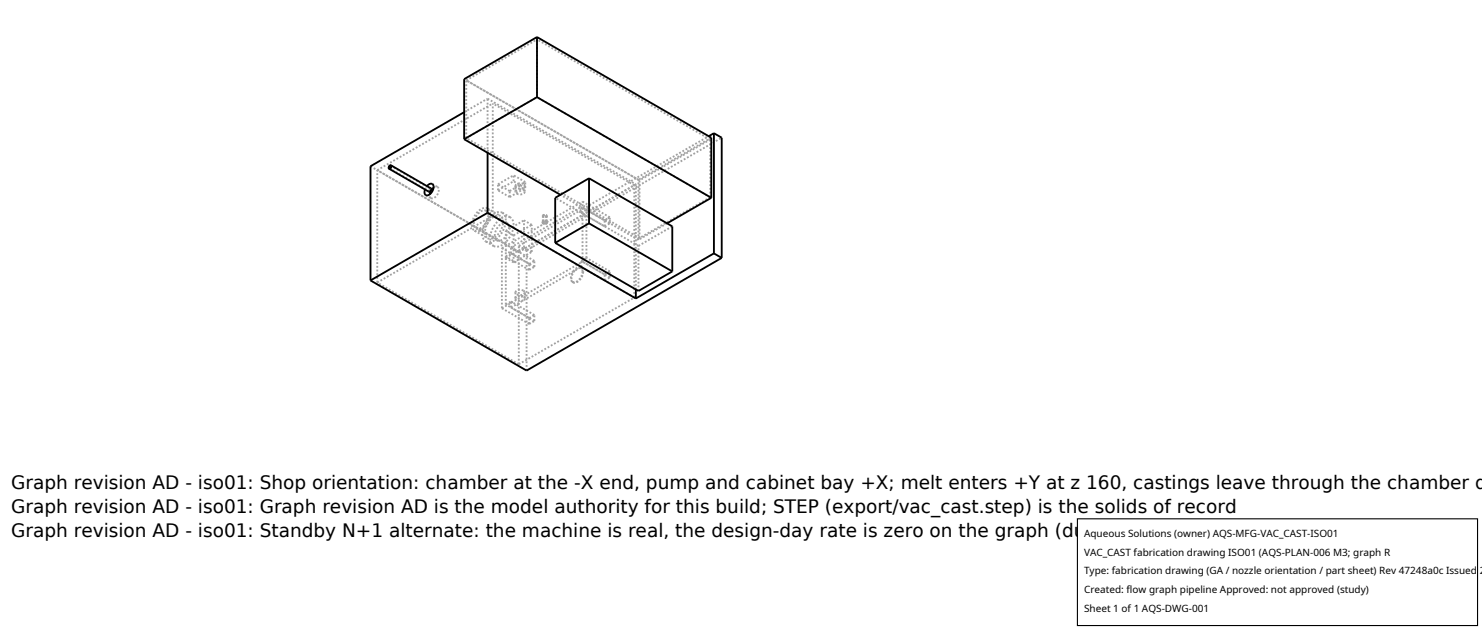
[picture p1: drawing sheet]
<svg xmlns="http://www.w3.org/2000/svg" width="212mm" height="90mm" viewBox="0 0 212 90" stroke-linecap="round" stroke-linejoin="round" font-family="sans-serif">
<g fill="none" stroke="#a0a0a0" stroke-width=".26" stroke-dasharray=".3 .3" stroke-linecap="butt">
<path d="M66.3 16l3.3-1.9M66.6 19.7v-8.2M66.6 11.5l10.1-5.9M66.6 19.7l10.1-5.8M69.6 14.1l21.2 12.2M76.7 13.9v-8.3M101.4 19.9l-10.1 5.9M101.4 19.9l-24.7-14.3M101.6 19.7l-10.4 6M52.9 23.7l21.2 12.3M53.9 24.3l16.5-9.5M55.6 24l5.7 3.3"/>
<path d="M55.8 23.7l5.7 3.3M60.7 27.1l.3-.5M60.8 27.9l.8 .4M61.3 27.3l.2-.1v-.2M61.5 27l-.2 .1v.2M61.5 26.9l-.3 .1v.4M61.6 28.3l-.2-.2v-.4M61.7 26.3l.8 .4M61.9 26.8l.3-.1h.3M62.5 26.7l.2 .4M62.7 27.1l-.1 .5-.3 .4-.4 .3h-.3M67.8 32.9l.3 .1h.4l.7-.5 .6-.9 .2-1"/>
<path d="M67.8 32.9l1.8 1.1M68 32.6h.5l.6-.4 .5-.7 .1-.7M68 32.6l3 1.7M69.4 34.5l.4 .1 .4-.1 1-.6 .8-1.2 .2-1.2M69.4 34.5l1.1 .6M69.4 30.1l-.3-.1-.4 .2-.7 .7-.3 1 .1 .4 .2 .3M69.4 30.1l3 1.7M69.6 29.8l-.4-.1-.5 .1-.5 .5-.4 .5-.3 .7-.1 .6 .1 .5 .3 .3M69.6 29.8l1.9 1M69.6 21.8v-7.7M69.6 34l.3 .1 .4-.1 .8-.5 .5-.8 .3-1M69.7 30.8v-.4l-.3-.3"/>
<path d="M70 30.6l-.1-.5-.3-.3M70.4 30.8v-16M70.5 35.1l.4 .1h.4l1-.7 .8-1.2 .3-1.2M71 34.3h.5l.6-.4 .4-.7 .2-.7M71.1 26.3l2.3-1.3M71.1 27.2l2.3-1.3M71.1 27.2v-.9M71.5 30.8h-.5l-.5 .1-.4 .4-.5 .6-.2 .6-.1 .6 .1 .6 .2 .3M71.7 35.4l3.9 2.3M71.7 35.4l11.5-6.6M71.7 30.4l-.5-.1-.6 .2-.7 .5-.5 .7-.4 .9-.1 .8 .1 .6 .4 .5M71.7 30.4l1.2 .6"/>
<path d="M71.9 31.7l-.1-.5-.3-.4M72.2 31.5l-.1-.7-.4-.4M72.2 36.6l.8-.4M72.2 36.8v-3.8M72.2 36.8l2.6-1.5M72.2 33l2.6-1.5M72.4 31.8h-.3l-.4 .1-.7 .8-.3 .9v.4l.3 .3M72.7 32.5l-.1-.4-.2-.3M72.8 27.3l.8-.5M72.8 28.1l2.2-1.2M72.8 28.1v-.8M72.8 27.3l-1.7-1"/>
<path d="M72.8 28.1l-1.7-.9M72.9 31l-.6-.1-.6 .2-.6 .5-.6 .8-.4 .8-.1 .8 .1 .7 .4 .4M73 35.3l10-5.8M73 36.2v-.9M73.4 25.9v-.9M73.4 32.1l-.2-.6-.3-.5M73.4 37.5l-1.2-.7M73.4 33.6l-1.2-.6M73.4 37.5v-3.9M73.4 37.5l2.6-1.5M73.4 33.6l2.6-1.5M73.6 26.6l.2 .2 .5 .1 .4-.1 .2-.2"/>
<path d="M73.6 27.4v-.1M73.6 26.6v.8M73.6 26.8v.5M73.6 27.3l.6-.3M74.1 36v-.9M74.1 35.1l27.1-15.6M74.1 36l16.7-9.7M74.1 36l16.5-9.6M74.1 36l-20.2-11.7M74.2 26.5l-.4 .1-.2 .2M74.2 26.5v.5M74.2 27l.5 .1"/>
<path d="M74.2 26.5l.8-.5M74.7 26.3l-.7-.1-.3 .1-.1 .3M74.7 27.1l.2 .3M74.8 35.3v-3.8M74.9 26.6l-.2-.3M74.9 27.4l-.1 .3-.5 .1-.5-.1-.2-.3M74.9 26.6v.8M75 26.9v-.9M75 26l-1.6-1M75 26.9l-1.6-1M75.2 35.8l-1.1-.7M75.2 35.8l27.9-16.1"/>
<path d="M75.6 38.5l-3.4-1.9M75.6 38.5v-.8M75.6 37.7l.7-.4M75.6 38.5l.7-.4M76 36l-1.2-.7M76 32.1l-1.2-.6M76 36v-3.9M76.3 37.3l-3.3-2M76.3 38.1l-3.3-1.9M76.3 38.1v-.8M77.5 31.7l.3 .2 .3-.2M77.5 31.8l.3 .2 .3-.2"/>
<path d="M77.5 31.7v.1M77.5 31.8l.2-.1h.3M77.5 30.8l.2-.1h.3M77.5 30.8v1M77.6 31.8l.1-.1h.3M77.6 30.8l.1-.1h.3M77.6 30.8v1M78 31.7v.1M78 30.7v.1M78 31.7l.1 .1M78 30.7l.1 .1M78 31.8l-.2 .1-.2-.1"/>
<path d="M78 30.8l-.2 .1-.2-.1M78 30.8v1M78 31.6l-.3-.1-.2 .2M78 31.7l-.3-.1-.2 .2M78.1 31.8l-.3 .2-.3-.2M78.1 30.8l-.3 .2-.3-.2M78.1 30.8v1M78.1 31.7l-.1-.1M78.1 31.8l-.1-.1M78.1 31.7v.1M83 38.2h-.3l-.3 .1-.6 .6-.3 .8 .1 .4 .2 .2M83 38.2v.1"/>
<path d="M83 30.4v-.9M83 30.4l.8-.4M83 37.3l.8-.5M83 38.1v-.8M83 38.3l.2 .2 .1 .3M83.2 38.8l-.1-.4-.1-.2M83.2 37.4v-8.6M83.2 28.8l3.9 2.2M83.3 38.8l-.1 .6-.4 .6-.5 .3h-.4M83.8 36.8v-6.8M86.4 32.3v-.8M86.4 31.5l.7-.5"/>
<path d="M86.4 32.3l.7-.4M86.4 32.3l-3.4-1.9M86.4 31.5l-3.4-2M86.4 39.2l.7-.4M86.4 39.2l-3.4-1.9M87.1 39.6l-3.9-2.2M87.1 39.6v-.8M87.1 38.8l-3.3-2M87.1 31.9l-3.3-1.9M87.1 31.9v-.9M90.6 26.4l-20.2-11.6M91.2 35.1l4.8-2.8"/>
<path d="M91.2 34.3v-8.6M91.2 35.1l-11.9-6.9M91.2 34.3l-11.2-6.5M91.2 25.7l-24.9-14.4M91.3 34v-8.2M91.3 34l-24.7-14.3M91.3 25.8l-24.7-14.3M95.3 31.9l-4.1 2.4M101.4 28.2v-8.3M101.4 28.2l-10.1 5.8M101.4 28.2l-24.7-14.3M53.9 40.3v-16"/>
<path d="M53.9 40.3l16.5-9.5M71.7 44v-8.6M71.7 44l11.5-6.6M72.2 43.5v-6.9M72.2 43.5l.8-.5M73 43.9l10-5.8M73 43.9v-.9M73.6 42.6l.2 .3 .4 .1 .5-.1 .2-.3M73.6 41.8l.1-.2 .4-.2 .6 .1M73.6 41.8v.8M74.1 52v-16M74.1 52l16.5-9.5"/>
<path d="M74.1 52l-20.2-11.7M74.7 42.3l-.6-.1-.4 .2-.1 .2M74.7 41.5l.2 .3M74.9 42.6l-.2-.3M74.9 41.8l-.1 .2-.5 .1-.5-.1-.2-.2M74.9 41.8v.8M75.2 52.9v-17.1M75.6 46.3l-3.9-2.3M75.6 46.3v-.9M75.6 45.4l-3.4-1.9M75.6 45.4l.7-.4M75.6 46.3l.7-.5"/>
<path d="M76.3 45.8l-3.3-1.9M76.3 45l-3.3-2M76.3 45.8v-.8M81.8 40.3h.4l.5-.3 .3-.6 .2-.6M81.8 40.3h.1M81.9 40.3l-.3-.5 .3-.8 .6-.7 .3-.1 .2 .1M86.4 40l-3.4-1.9M86.4 40v-.8M86.4 40l.7-.4M90.6 42.5v-16.1M90.6 42.5l-20.2-11.7M90.8 41.3v-15"/>
<path d="M91.2 41.5v-6.4"/>
</g>
<g fill="none" stroke="#000" stroke-width=".26">
<path d="M66.3 16l-13.4 7.7v16.3M66.3 19.9l13.7 7.9M76.7 5.3l24.9 14.4v8.5M76.7 13.9l24.9 14.3M76.7 13.9l-10.4 6M76.7 5.3v8.6M76.7 5.3l-10.4 6v8.6M102 19l1.1 .7v17.1M102 19l-.8 .5M102 19v17.2M55.7 23.7h.1v.1l-.2 .2v-.1zM55.8 23.6l5.7 3.3v.3l-.3 .2-5.6-3.3"/>
<path d="M55.8 23.6l.1 .3-.3 .2M55.8 23.6l-.2 .2v.3M61 26.6l.4-.3h.4l.1 .4-.2 .6-.4 .5-.4 .1-.3-.3 .1-.5M61.9 26.8l-.3 .4-.2 .5M69.6 30.4l-16.7 9.6M69.6 30.4l21.2 12.2M69.6 21.8v8.6M79.3 34.7l11.9 6.8 4.8-2.7M84.1 25.5l11.9 6.8v6.5M84.1 25.5l-4.8 2.7v6.5M84.1 31.9l11.9 6.9M84.1 31.9l-4.8 2.8"/>
<path d="M84.1 25.5v6.4M101.6 28.2l-6.3 3.7M102 36.2l-11.2 6.4M102 36.2l1.1 .6M103.1 36.8l-27.9 16.1-22.3-12.9M90.8 41.3v1.3"/>
</g>
<path d="M153.9 74.1h57.1v15.2h-57.1z" fill="#fff" stroke="#000" stroke-width=".16"/>
<g font-size="2.6">
<text x="1.6" y="69.8">Graph revision AD - iso01: Shop orientation: chamber at the -X end, pump and cabinet bay +X; melt enters +Y at z 160, castings leave through the chamber d</text>
<text x="1.6" y="73.3">Graph revision AD - iso01: Graph revision AD is the model authority for this build; STEP (export/vac_cast.step) is the solids of record</text>
<text x="1.6" y="76.7">Graph revision AD - iso01: Standby N+1 alternate: the machine is real, the design-day rate is zero on the graph (duty section 2)</text>
</g>
<g font-size="1.4">
<text x="154.8" y="76.6">Aqueous Solutions (owner) AQS-MFG-VAC_CAST-ISO01</text>
<text x="154.8" y="79.3">VAC_CAST fabrication drawing ISO01 (AQS-PLAN-006 M3; graph R</text>
<text x="154.8" y="82">Type: fabrication drawing (GA / nozzle orientation / part sheet) Rev 47248a0c Issued 2</text>
<text x="154.8" y="84.7">Created: flow graph pipeline Approved: not approved (study)</text>
<text x="154.8" y="87.4">Sheet 1 of 1 AQS-DWG-001</text>
</g>
</svg>
